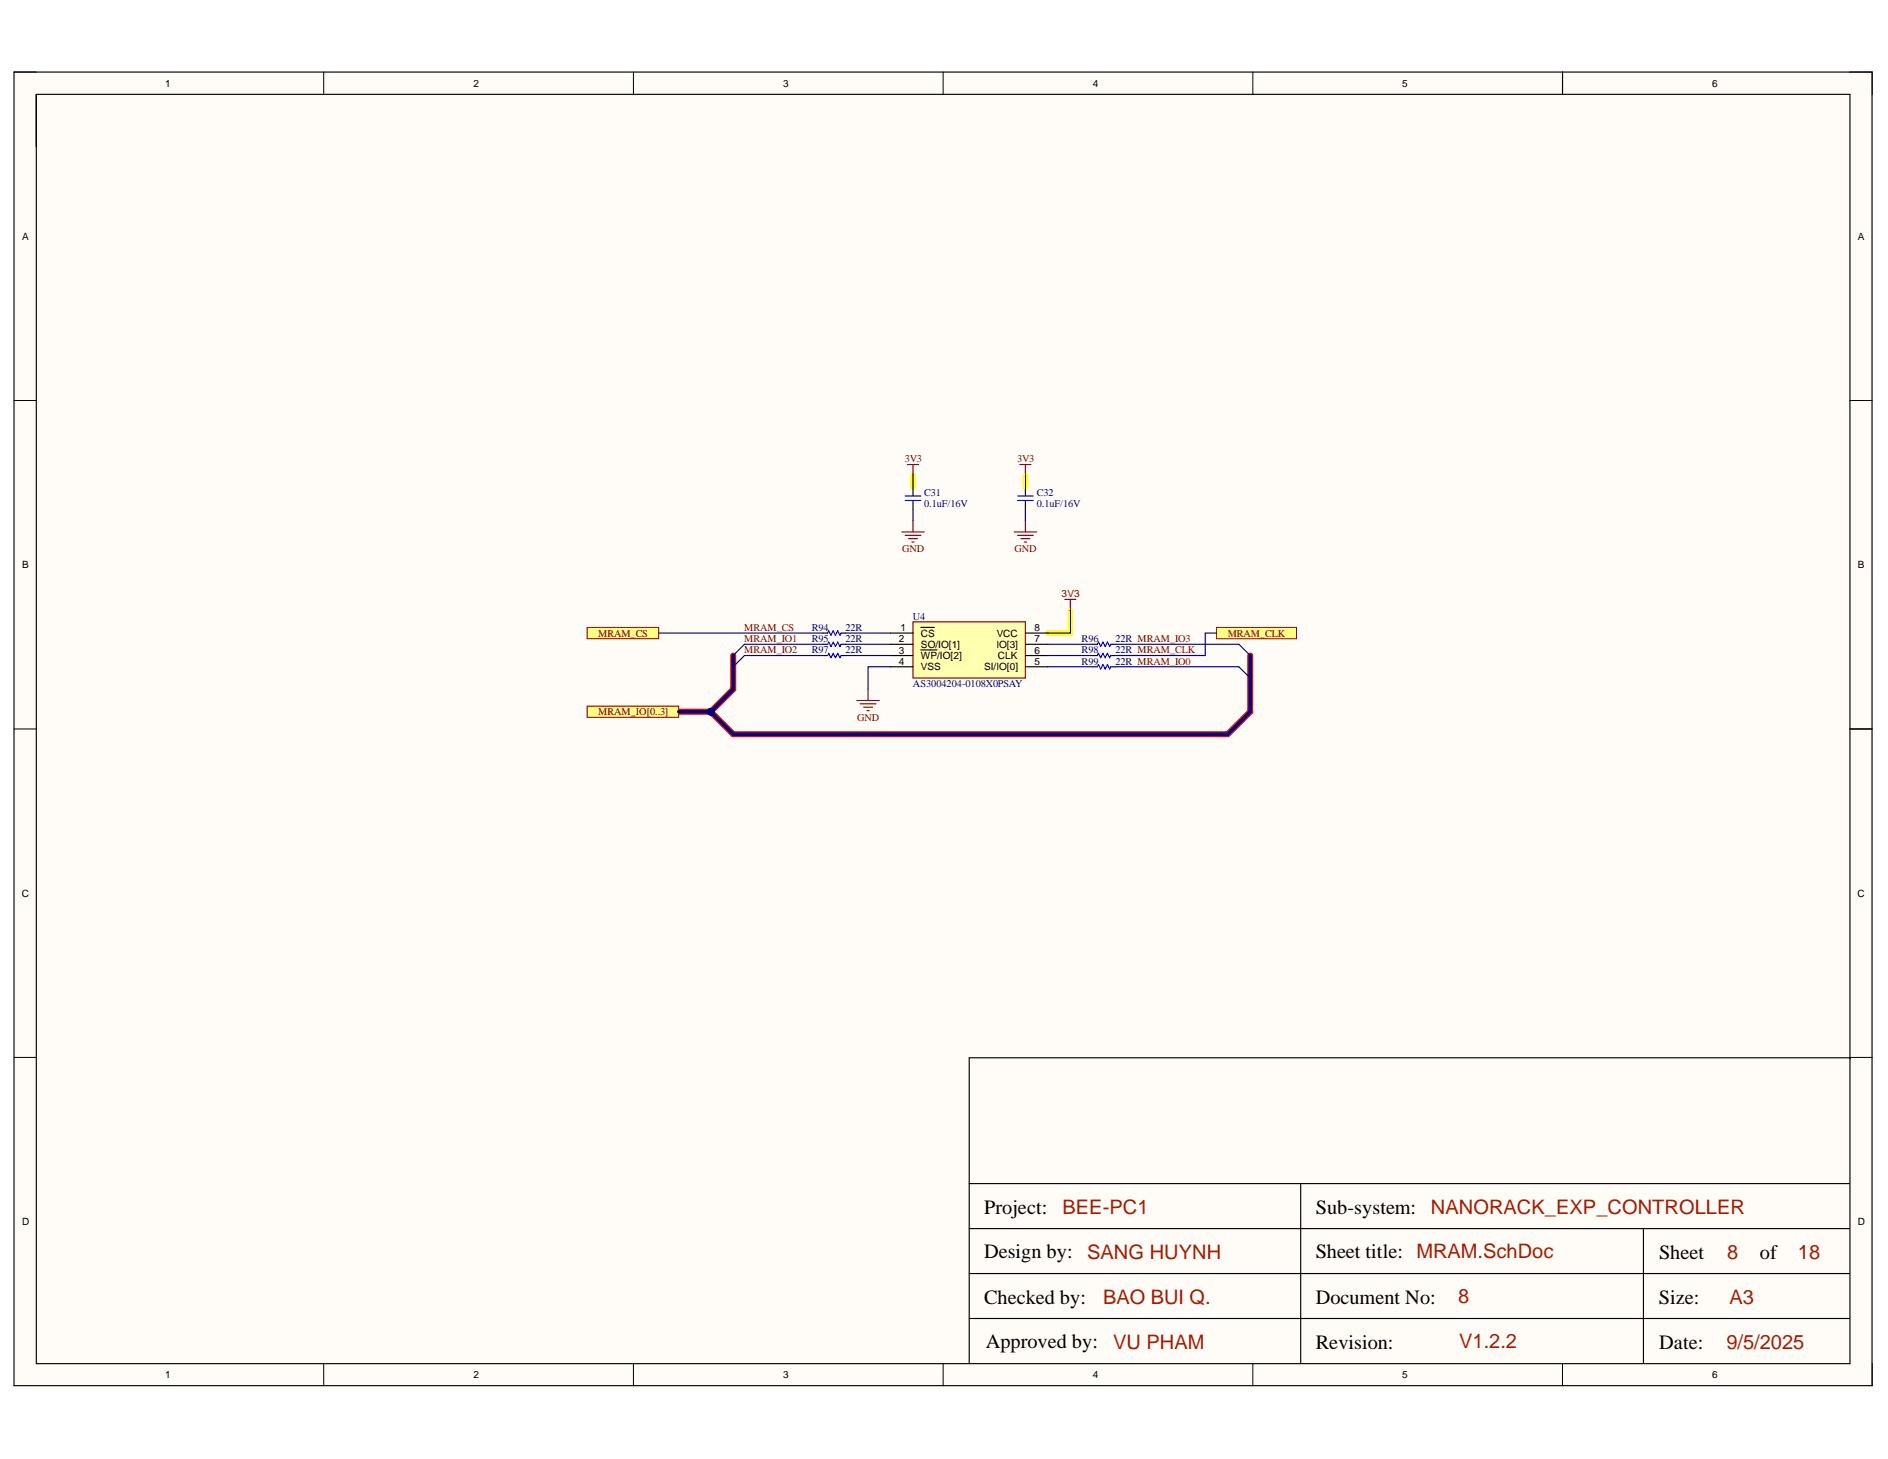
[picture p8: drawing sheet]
<svg xmlns="http://www.w3.org/2000/svg" width="279mm" height="216mm" viewBox="0 0 279 216" stroke-linecap="round" stroke-linejoin="round" font-family="sans-serif">
<g fill="#fffcf8">
<path d="M2.1 10.7h275v194.4h-275z" fill-rule="evenodd"/>
<path d="M5.4 14h268.3v187.8h-268.3z" fill-rule="evenodd"/>
</g>
<g fill="none" stroke="#000" stroke-width=".15">
<path d="M2.1 10.7h3.3M47.9 10.7v3.3M93.7 10.7v3.3M139.6 10.7v3.3M185.4 10.7v3.3M231.2 10.7v3.3M273.7 10.7h3.4v3.3M2.1 59.3h3.3M273.7 59.3h3.4M2.1 107.9h3.3M273.7 107.9h3.4M2.1 156.5h3.3"/>
<path d="M273.7 156.5h3.4M47.9 201.8v3.3M93.7 201.8v3.3M139.6 201.8v3.3M185.4 201.8v3.3M231.2 201.8v3.3M277.1 201.8v3.3"/>
</g>
<path d="M135.1 70.4v1.7M151.7 70.4v1.7M158.4 90.4v3.3h-3.3" fill="none" stroke="#ff0" stroke-width=".85"/>
<path d="M108.5 97v5l-3.3 3.3h-4.8M185 97v8.3l-3.3 3.3h-73.2l-3.3-3.3" fill="none" stroke="#ff0101" stroke-width=".89"/>
<path d="M2.1 10.7h274.9v194.3h-274.9zM5.4 14h268.4v187.8h-268.4zM231.2 10.7v3.3M273.8 107.9h3.3M273.8 156.7v-.2h-130.4v45.3M143.4 175.1h130.3M192.5 175.1v26.7M143.4 188.5h130.3M143.4 181.8h130.3M143.4 195.1h130.3M243.2 181.8v20" fill="none" stroke="#000" stroke-width=".17"/>
<path d="M135.1 92h16.6v8.3h-16.6z" fill-rule="evenodd" fill="#ffffb0"/>
<path d="M135.1 92h16.6v8.3h-16.6zM157.6 88.7h1.6M158.4 88.7v1.7M126.8 103.7h3.3M127.3 104.2h2.3M127.8 104.7h1.3M128.3 105.2h.3M128.5 102v1.7" fill="none" stroke="#800000" stroke-width=".17"/>
<g fill="none" stroke="#000" stroke-width=".17">
<path d="M121.8 93.7h.7M121.8 95.3h.7M121.8 97h.7M124.5 93.7h.6M124.5 95.3h.6M124.5 97h.6M131.8 93.7h3.3M131.8 95.3h3.3M131.8 97h3.3M131.8 98.7h3.3M136.3 92.8h2M136.3 96.2h2.4"/>
<path d="M151.7 93.7h3.4M151.7 95.3h3.4M151.7 97h3.4M151.7 98.7h3.4M161.7 95.3h.7M161.7 97h.7M161.7 98.7h.7M164.4 95.3h.6M164.4 97h.6M164.4 98.7h.6"/>
</g>
<path d="M122.5 93.7l.1-.4 .4 .7 .3-.7 .3 .7 .4-.7 .3 .7 .2-.3M122.5 95.3l.1-.3 .4 .7 .3-.7 .3 .7 .4-.7 .3 .7 .2-.4M122.5 97l.1-.3 .4 .6 .3-.6 .3 .6 .4-.6 .3 .6 .2-.3M162.4 95.3l.2-.3 .3 .7 .3-.7 .4 .7 .3-.7 .3 .7 .2-.4M162.4 97l.2-.3 .3 .6 .3-.6 .4 .6 .3-.6 .3 .6 .2-.3M162.4 98.7l.2-.4 .3 .7 .3-.7 .4 .7 .3-.7 .3 .7 .2-.3" fill="none" stroke="#00f" stroke-width=".17"/>
<path d="M86.9 92.8h10.6v1.7h-10.6z" fill-rule="evenodd" fill="#ffff80"/>
<path d="M86.9 92.8h10.6v1.7h-10.6z" fill="none" stroke="#800000" stroke-width=".15"/>
<path d="M86.9 104.5h13.5v1.6h-13.5z" fill-rule="evenodd" fill="#ffff80"/>
<path d="M86.9 104.5h13.5v1.6h-13.5z" fill="none" stroke="#800000" stroke-width=".15"/>
<path d="M110.2 97l-1.7 1.7M110.2 95.3l-1.7 1.7M183.3 95.3l1.7 1.7M183.3 98.7l1.7 1.6" fill="none" stroke="#000080" stroke-width=".17"/>
<path d="M180 92.8h11.9v1.7h-11.9z" fill-rule="evenodd" fill="#ffff80"/>
<path d="M180 92.8h11.9v1.7h-11.9z" fill="none" stroke="#800000" stroke-width=".15"/>
<g fill="none" stroke="#000080" stroke-width=".17">
<path d="M97.5 93.7h24.3M110.2 95.3h11.6M110.2 97h11.6M125.1 93.7h6.7M125.1 95.3h6.7M125.1 97h6.7M131.8 98.7h-3.3v3.3M155.1 95.3h6.6M155.1 97h6.6M155.1 98.7h6.6M158.4 90.4v3.3h-3.3M165 95.3h18.3"/>
<path d="M165 98.7h18.3M180 93.7h-1.6v3.3h-13.4"/>
</g>
<path d="M185 97v8.3l-3.3 3.3h-73.2l-3.3-3.3" fill="none" stroke="#000080" stroke-width=".51"/>
<circle cx="105.2" cy="105.3" r=".5" fill="#000080"/>
<circle cx="105.2" cy="105.3" r=".5" fill="none" stroke="#000080" stroke-width=".15"/>
<path d="M108.5 97v5l-3.3 3.3h-4.8" fill="none" stroke="#000080" stroke-width=".51"/>
<circle cx="105.2" cy="105.3" r=".5" fill="#000080"/>
<circle cx="105.2" cy="105.3" r=".5" fill="none" stroke="#000080" stroke-width=".15"/>
<path d="M135.1 72.1v1.3M135.1 74.1v1.3M151.7 72.1v1.3M151.7 74.1v1.3" fill="none" stroke="#000" stroke-width=".17"/>
<path d="M134 74.1h2.3M134 73.4h2.3M150.6 74.1h2.3M150.6 73.4h2.3" fill="none" stroke="#00f" stroke-width=".17"/>
<g fill="none" stroke="#800000" stroke-width=".17">
<path d="M133.5 78.7h3.3M134 79.2h2.3M134.3 68.7h1.6M134.4 79.7h1.4M135.1 68.7v1.7M135.1 77.1v1.6M150.1 78.7h3.3M150.6 79.2h2.3M150.9 68.7h1.7M151.1 79.7h1.3M151.7 68.7v1.7M151.7 77.1v1.6"/>
<path d="M134.9 80.2h.4M151.6 80.2h.3"/>
</g>
<path d="M135.1 70.4v1.7M135.1 75.4v1.7M151.7 70.4v1.7M151.7 75.4v1.7" fill="none" stroke="#000080" stroke-width=".17"/>
<g font-size="3">
<text x="145.6" y="179.7">Project:</text>
<text x="194.7" y="179.7">Sub-system:</text>
<text x="145.6" y="186.2">Design by:</text>
<text x="194.7" y="186.2">Sheet title: MRAM.SchDoc</text>
<text x="245.5" y="186.3">Sheet</text>
<text x="260.4" y="186.3">of</text>
<text x="145.6" y="193">Checked by:</text>
<text x="194.7" y="193">Document No:</text>
<text x="245.5" y="193">Size:</text>
<text x="145.9" y="199.5">Approved by:</text>
<text x="194.7" y="199.6">Revision:</text>
<text x="245.6" y="199.6">Date:</text>
</g>
<g font-size="3" fill="#a61c00">
<text x="157.2" y="179.7">BEE-PC1</text>
<text x="211.8" y="179.7">NANORACK_EXP_CONTROLLER</text>
<text x="160.9" y="186.3">SANG HUYNH</text>
<text x="255.6" y="186.3">8</text>
<text x="266.1" y="186.3">18</text>
<text x="163.2" y="193">BAO BUI Q.</text>
<text x="215.8" y="192.8">8</text>
<text x="255.9" y="193">A3</text>
<text x="164.7" y="199.6">VU PHAM</text>
<text x="215.9" y="199.5">V1.2.2</text>
<text x="255.5" y="199.6">9/5/2025</text>
</g>
<g font-size="1.5">
<text x="24.4" y="12.9">1</text>
<text x="70" y="12.9">2</text>
<text x="115.9" y="12.9">3</text>
<text x="161.7" y="12.9">4</text>
<text x="207.5" y="12.9">5</text>
<text x="253.4" y="12.9">6</text>
<text x="3.3" y="35.5">A</text>
<text x="274.9" y="35.5">A</text>
<text x="3.3" y="84.1">B</text>
<text x="275" y="84.1">B</text>
<text x="133" y="95">2</text>
<text x="133.2" y="93.4">1</text>
<text x="136.3" y="94.2">CS</text>
<text x="136.3" y="95.9">SO/IO[1]</text>
<text x="147.5" y="95.9">IO[3]</text>
<text x="147.5" y="94.2">VCC</text>
<text x="153.1" y="93.4">8</text>
<text x="153.1" y="95">7</text>
<text x="133" y="96.7">3</text>
<text x="133" y="98.4">4</text>
<text x="136.3" y="97.5">WP/IO[2]</text>
<text x="136.3" y="99.2">VSS</text>
<text x="145.6" y="99.2">SI/IO[0]</text>
<text x="147.7" y="97.5">CLK</text>
<text x="153.1" y="96.7">6</text>
<text x="153.1" y="98.4">5</text>
<text x="3.2" y="132.7">C</text>
<text x="274.9" y="132.7">C</text>
<text x="3.3" y="181.3">D</text>
<text x="274.9" y="181.3">D</text>
<text x="24.4" y="203.9">1</text>
<text x="70" y="203.9">2</text>
<text x="115.9" y="203.9">3</text>
<text x="161.7" y="203.9">4</text>
<text x="207.5" y="203.9">5</text>
<text x="253.4" y="203.9">6</text>
</g>
<g font-size="1.5" fill="#800000">
<text x="133.9" y="68.4">3V3</text>
<text x="150.5" y="68.4">3V3</text>
<text x="133.5" y="81.7">GND</text>
<text x="150.1" y="81.7">GND</text>
<text x="157.1" y="88.4">3V3</text>
<text x="88.5" y="94.2">MRAM_CS</text>
<text x="110.2" y="93.4">MRAM_CS</text>
<text x="110.2" y="95">MRAM_IO1</text>
<text x="181.7" y="94.2">MRAM_CLK</text>
<text x="110.2" y="96.7">MRAM_IO2</text>
<text x="88.5" y="105.9">MRAM_IO[0..3]</text>
<text x="126.9" y="106.7">GND</text>
</g>
<g font-size="1.5" fill="#000080">
<text x="136.8" y="73.4">C31</text>
<text x="136.8" y="75.1">0.1uF/16V</text>
<text x="153.4" y="73.4">C32</text>
<text x="153.4" y="75.1">0.1uF/16V</text>
<text x="120.1" y="93.4">R94</text>
<text x="120.1" y="95">R95</text>
<text x="125.1" y="93.4">22R</text>
<text x="125.1" y="95">22R</text>
<text x="135.1" y="91.7">U4</text>
<text x="160.1" y="95">R96</text>
<text x="165.1" y="95">22R MRAM_IO3</text>
<text x="120.1" y="96.7">R97</text>
<text x="125.1" y="96.7">22R</text>
<text x="135.1" y="101.7">AS3004204-0108X0PSAY</text>
<text x="160.1" y="96.7">R98</text>
<text x="160.1" y="98.4">R99</text>
<text x="165.1" y="96.7">22R MRAM_CLK</text>
<text x="165.1" y="98.4">22R MRAM_IO0</text>
</g>
</svg>
